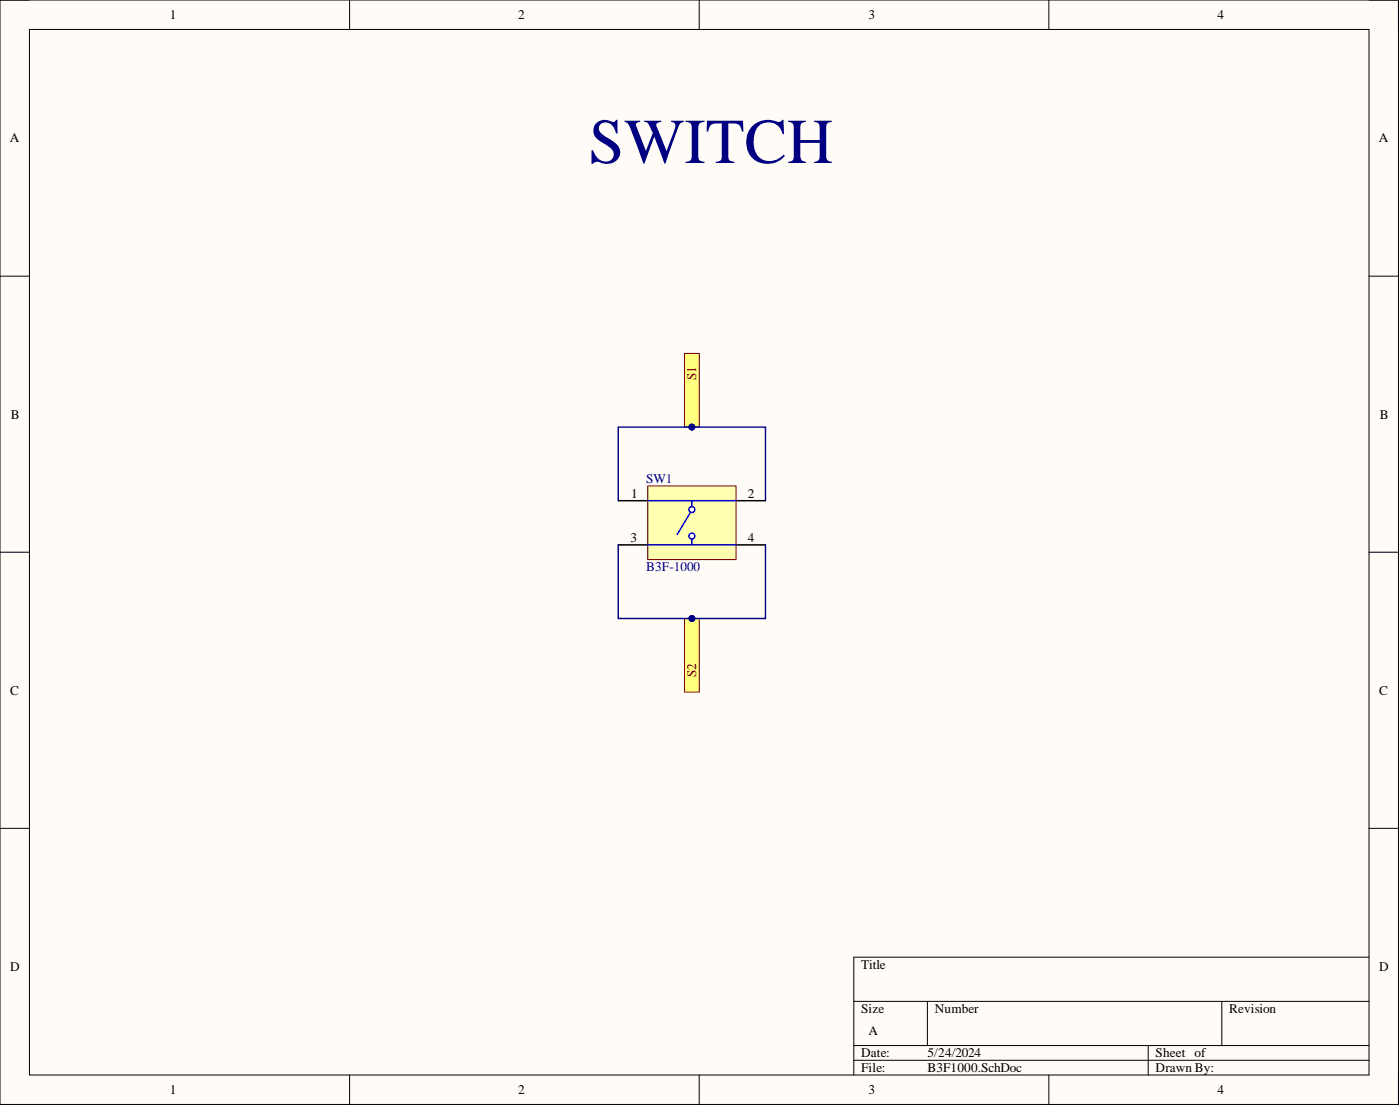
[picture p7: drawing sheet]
<svg xmlns="http://www.w3.org/2000/svg" width="241mm" height="190mm" viewBox="0 0 241 190" stroke-linecap="round" stroke-linejoin="round" font-family="sans-serif">
<path d="M0 0h241v190.2h-241z" fill-rule="evenodd" fill="#fffcf8"/>
<path d="M0 0h241v190.2h-241z" fill="none" stroke="#000" stroke-width=".17"/>
<path d="M5.1 5.1h230.9v180.1h-230.9z" fill-rule="evenodd" fill="#fffcf8"/>
<g fill="none" stroke="#000" stroke-width=".17">
<path d="M0 0h5.1M5.1 5.1h230.9v180.1h-230.9zM60.3 0v5.1M120.5 0v5.1M180.8 0v5.1M236 0h5v5.1M0 47.6h5.1M236 47.6h5M0 95.1h5.1M236 95.1h5M0 142.7h5.1M236 142.7h5"/>
<path d="M147.2 172.5h88.8M159.8 172.5v7.6M210.6 172.5v7.6M236 164.9h-88.8v20.3M60.3 185.2v5M120.5 185.2v5M147.2 180.1h88.8M147.2 182.6h88.8M180.8 185.2v5M197.9 180.1v5.1M241 185.2v5"/>
</g>
<path d="M106.6 86.2h5M106.6 93.9h5M126.9 86.2h5M126.9 93.9h5" fill="none" stroke="#000" stroke-width=".25"/>
<path d="M111.6 83.7h15.3v12.7h-15.3z" fill-rule="evenodd" fill="#ffffb0"/>
<path d="M111.6 83.7h15.3v12.7h-15.3z" fill="none" stroke="#800000" stroke-width=".17"/>
<path d="M111.6 86.2h15.3M111.6 93.9h15.3M119.2 92.8v1.1" fill="none" stroke="#00f" stroke-width=".25"/>
<circle cx="119.2" cy="92.3" r=".51" fill="#fff"/>
<circle cx="119.2" cy="92.3" r=".51" fill="none" stroke="#00f" stroke-width=".25"/>
<circle cx="119.2" cy="87.8" r=".51" fill="#fff"/>
<g fill="none" stroke="#00f" stroke-width=".25">
<path d="M119 88.3l-2.3 3.8M119.2 86.2v1.1"/>
<circle cx="119.2" cy="87.8" r=".51"/>
</g>
<path d="M106.6 86.2v-12.6h25.3v12.6M106.6 93.9v12.6h25.3v-12.6" fill="none" stroke="#000080" stroke-width=".25"/>
<g font-size="12.7" fill="#000080">
<text x="117.8" y="69.5">POS1</text>
<text x="117.8" y="115.3">POS2</text>
</g>
<text font-size="11" fill="#000080" x="101.5" y="28.1">SWITCH</text>
<g font-size="2.3">
<text x="29.3" y="3.3">1</text>
<text x="89.3" y="3.3">2</text>
<text x="149.7" y="3.3">3</text>
<text x="209.8" y="3.3">4</text>
<text x="1.7" y="24.5">A</text>
<text x="237.7" y="24.5">A</text>
<text x="1.9" y="72.1">B</text>
<text x="237.8" y="72.1">B</text>
<text x="108.8" y="85.7">1</text>
<text x="128.9" y="85.7">2</text>
<text x="108.7" y="93.3">3</text>
<text x="128.9" y="93.3">4</text>
<text x="1.8" y="119.6">C</text>
<text x="237.7" y="119.6">C</text>
<text x="1.8" y="167.2">D</text>
<text x="148.4" y="166.9">Title</text>
<text x="237.7" y="167.2">D</text>
<text x="148.4" y="174.5">Size</text>
<text x="149.7" y="178.3">A</text>
<text x="161.1" y="174.5">Number</text>
<text x="211.9" y="174.5">Revision</text>
<text x="148.4" y="182.1">Date:</text>
<text x="148.4" y="184.7">File:</text>
<text x="159.8" y="182.1">5/24/2024</text>
<text x="159.8" y="184.7">B3F1000.SchDoc</text>
<text x="199.2" y="182.1">Sheet of</text>
<text x="199.2" y="184.7">Drawn By:</text>
<text x="29.3" y="188.5">1</text>
<text x="89.3" y="188.5">2</text>
<text x="149.7" y="188.5">3</text>
<text x="209.8" y="188.5">4</text>
</g>
<g font-size="2.3" fill="#800000">
<text x="120" y="65.5" transform="rotate(-90 120 65.5)">S1</text>
<text x="120" y="116.7" transform="rotate(-90 120 116.7)">S2</text>
</g>
<g font-size="2.3" fill="#000080">
<text x="111.4" y="83.2">SW1</text>
<text x="111.4" y="98.4">B3F-1000</text>
</g>
</svg>
